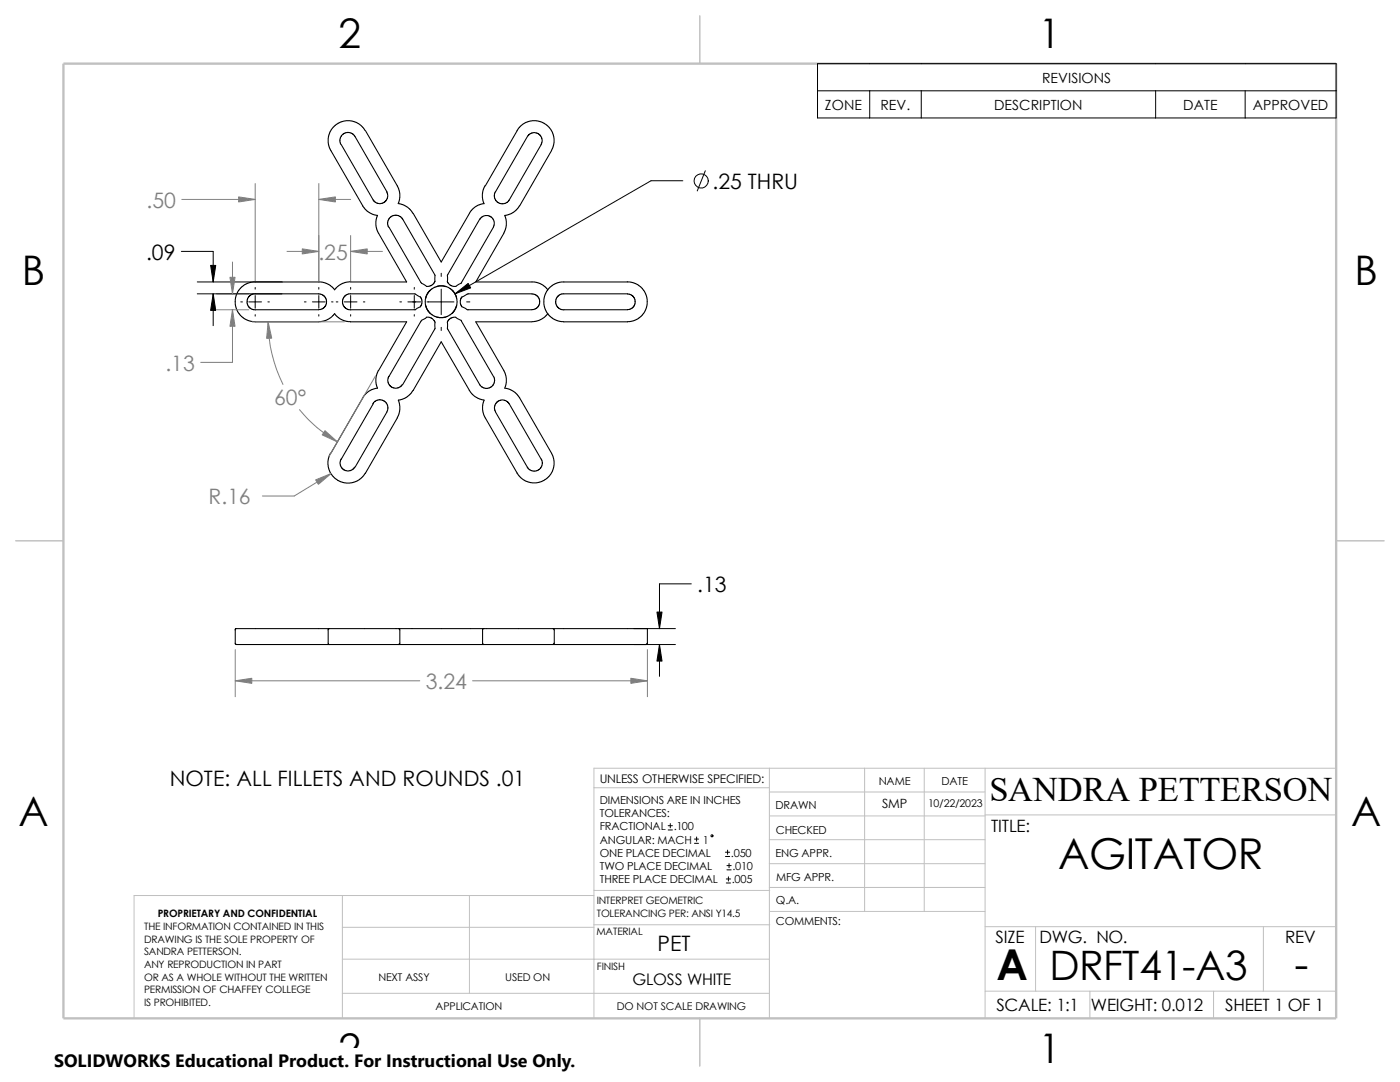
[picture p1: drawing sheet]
<svg xmlns="http://www.w3.org/2000/svg" width="279mm" height="216mm" viewBox="0 0 279 216" stroke-linecap="round" stroke-linejoin="round" font-family="sans-serif">
<g fill="none" stroke="#c0c0c0" stroke-width=".2">
<path d="M118.5 157.2h35M153.5 153.3v49.9M153.5 158h43.1M172.6 153.3v28.6M184.4 153.3v28.6M196.6 153.3v49.9M266.7 153.3h-148.2v49.9M68.3 178.7v24.5M93.7 178.7v19.5M118.5 178.7h-91.7v24.5M118.5 177.7h35.1M153.5 167.6h43.1"/>
<path d="M153.5 162.8h43.1M153.5 172.3h43.1M153.5 177.1h43.1M196.6 162.6h70.1M68.3 198.2h85.2M68.3 191.4h85.2M68.3 185h50.2M118.5 184.5h35.1M153.6 181.9h43M196.6 197.8h70.1M196.6 184.9h70.1M206.7 184.9v12.9"/>
<path d="M217.5 197.8v5.4M242.2 197.8v5.4M252.1 184.9v12.9"/>
</g>
<path d="M139.7 3.1v9.6M3.1 107.9h9.6M266.7 107.9h9.5M139.7 203.2v9.5" fill="none" stroke="#c0c0c0" stroke-width=".21"/>
<path d="M12.7 12.7h254v190.5h-254z" fill="none" stroke="#c0c0c0" stroke-width=".47"/>
<g fill="none" stroke="#000" stroke-width=".21">
<path d="M68 28.8l-.2-.6 .1-.7 .2-.4 .5-.5 .7-.2 .5 .1 .6 .2 .3 .4 6.5 11.2M68.1 28.9l6.4 11.1 .9 .6h.5l.7-.2 .4-.4 .3-.5 .1-.6-.2-.6M72.9 26l-.8-.9-1.1-.7-1.1-.3-1.4 .1-1.1 .4-.9 .8-.7 1.1-.3 1.1 .1 1.4 .4 1 6.4 11.1M72.9 26.1l6.6 11.5 .3 1.1v.7l-.3 1.2M96.8 37l-.3 .6-.2 1.1 .1 1.5a.26 .26 0 0 1 .2 .4 .26 .26 0 0 1-.4 .1l-1.2 .5-1.1 1-5.8 10.1-5.6-9.7M96.9 37.1l6.4-11.1 .7-.9 .8-.6 .7-.3 1.6-.1 1.5 .5 1 .8 .7 1.1 .3 1.1-.1 1.4-.4 1.1-6.4 11-1.2 1.2-.6 .4-.9 .2a.25 .25 0 0 0-.3 .2 .25 .25 0 0 0 .2 .3l.1 1.6-.2 .9-.3 .6M105.3 27.2l.3-.4 .6-.3h.6l.6 .2 .5 .4 .3 .5v.6l-.2 .6-6.4 11.2-.8 .6h-1.1l-.6-.4-.4-.6v-1.1l6.5-11.2M50.9 56.2l-1.1 .2-1.2 .6-.9 .9-.6 1.2-.2 1.1 .3 1.4 .5 1 1.1 1 1 .5 1.1 .1h12.7M50.9 56.3h13.2l1.6 .5 1.1 1M70 56.2l-1.1 .1-.8 .4-1.1 .8-.2 .3M72.3 41.1l.6 .6 .7 .7 .7 .4 1.1 .2M75.3 43l-.3 1.1v.9l.3 1 5.9 10.3h-11.2"/>
<path d="M77.6 45.3l-.3-.6 .1-.7 .2-.4 .5-.5 .8-.2 .4 .1 .6 .2 .4 .4 6.4 11.2 .1 1.4M77.6 45.3l6.5 11.2 1 .6 .4 .1 .8-.4 .5-.7M79.5 40.6l.8 .2 1.1 .6 1 1.2M83.9 59.3l-1.2-.7h-13.1l-.9 .6-.4 1 .2 .6 .5 .7 1 .3M83.9 59.2l.3 .7-.1 .9-.2 .4-1 .6h-12.9M85 59.3v.2M85.9 57.9l-.8 1-.3 1.3 .2 1.1 .7 1.1M87.3 57.1l1.1-.1 1.4 .5 .8 .8 .5 1.2M87.4 57.1l-.3 .1M89 57.2l-1.4-.1-1.1 .3-.9 .8-.6 1M90.2 57.9l.8 1.1 .2 1.1-.2 1.4-.8 1.1M95.7 43.8l-6.4 11.1v1.4l.7 .7 1 .1 1-.6 6.5-11.2 .1-1.2-.3-.5-.4-.4-.5-.2-.8 .1-.5 .2-.3 .5"/>
<path d="M100.5 46.6l-5.5 9.7h11.7l1.5 .5 1.1 1M125.2 56.2l1.4 .3 1.2 .7 .8 .9 .6 1.6-.1 1.3-.5 1.3-1 1.2-1.3 .6-1.1 .1h-13.2l-1.1-.3-1-.7-.8-.9-.4-1-.2-1.6 .6-1.6 1.1-1.1 1.2-.6 .6-.1h13.2M50.9 61.8h12.7l.6-.1 .6-.4 .4-1.1-.1-.6-.5-.6-1-.4h-13.1l-.9 .6-.3 1 .1 .6 .5 .7 1 .3M66.8 62.6l1.1 1 1.5 .6h11.8l-5.8 9.8-.4 1.4 .1 1.2 .3 .9M66.8 62.6l-.7 .7-1 .6-1.5 .3M75.3 77.4l-1.6 .6-1.1 1.1-6.6 11.3M85 61l.5 1.1 .8 .8 1.3 .5 1.1-.1M85.1 63.3l.9 .1 .7 .6 .1 .3v1.2l-6.4 11.2M85.1 63.3l-1 .6-6.6 11.5v1l.2 .5 .5 .4 .6 .2 .6-.1 .6-.3 .3-.4M85.7 62.4l.2 .2M89 63.3h-.3M89.5 63.9l.4-.4 .7-.2h.3l1.1 .6 6.6 11.5v1l-.2 .4-.5 .5-.7 .2h-.5l-.6-.3-.4-.4-6.4-11.3v-1.3z"/>
<path d="M91.1 61.2l-.6 1-.9 .8-1.1 .4-1.4-.1M91.1 61v.2M92.2 61.2l-.3-.7 .1-1.1 1.5-.8h12.7l.6 .2 .6 .4 .3 1-.3 1.1-.6 .4-.6 .1h-12.9l-1.1-.6M93.6 77.9l1.1 1.2 1.4 .6a.31 .31 0 0 1 .4 .1 .31 .31 0 0 1 0 .4l-.2 1.6 .3 1 6.6 11.6M93.7 77.9l-5.6-9.7-6.1 10.3-1.1 .9-1.4 .4 .3 1.2v.8l-.3 1-7 12.2-1.1 .9-1.3 .5h-1.4l-1.3-.5-1.3-1.2-.6-1.4v-1.6l.5-1.3M103.7 79.4l6.4 11 .4 1.1 .1 1.3-.3 1.2-.7 1-1 .8-1.1 .5-1.3 .1-1.2-.3-1-.7-.8-1M106.2 64.2h-11.2l5.8 10.2 .2 1v.9l-.2 1.2 .9 .2 .7 .4 .8 .6 .5 .7M109.3 62.6l-.7 .7-1 .6-1.4 .3M112.5 61.8h12.7l.6-.1 .6-.4 .4-1.1-.1-.6-.5-.6-1-.4h-13.1l-.9 .6-.3 1 .1 .6 .5 .7 1 .3M74.4 80.6l.4-.5 .5-.3h.6l.7 .2 .5 .4 .2 .5v1l-6.4 11.3M74.5 80.6l-6.6 11.4v.9l.3 .5 .5 .4 .6 .2 .6-.1 .5-.3 .4-.4M98.9 82.2l-.2-.7v-.5l.3-.6 .4-.4 .7-.2h.6l.8 .6 6.5 11.2"/>
<path d="M98.9 82.2l6.4 11.2 .4 .3 .6 .3h.4l.7-.2 .6-.5 .2-.4v-.6l-.2-.7M46.9 125.7v2.8l.3 .1h18.5M65.5 125.7v2.7l.2 .2M65.7 125.4h-18.7l-.1 .3M65.7 125.4h-.1l-.2 .3M79.5 128.6h17.1M79.5 125.4h17.1M79.5 128.6h-13.8M79.5 125.4h-13.8M79.5 125.4l.3 .3v2.7l-.3 .2M96.6 128.6h13.8M96.6 125.4h13.8"/>
<path d="M96.6 125.4l-.3 .1v.2v2.8l.3 .1M110.4 125.4h18.8v3l-.3 .2h-18.5M110.4 125.4l.2 .3v2.7l-.2 .2"/>
</g>
<g fill="none" stroke="#000" stroke-width=".2">
<path d="M163.2 12.7h103.5v10.8h-103.5zM163.2 18.1h103.5M173.6 18.1v5.4M183.9 18.1v5.4M230.6 18.1v5.4M248.5 18.1v5.4M136.3 36.1h-6.4l-39.1 22.5M140.8 34.1l-1.7 4M36.2 50.2h6.3v6.1M39.4 56.3h16.9M39.4 58.6h16.9M42.5 58.6v6.4"/>
<path d="M50.9 57.4v.3M50.9 59v2.5M63.6 57.4v.3M63.6 59v2.5M70 57.4v.3M70 59v2.5M82.7 57.4v.3M82.7 59v2.5M88.1 54.5v.7M88.1 57.7v5.1M48 60.2h.4M49.7 60.2h2.5"/>
<path d="M50.9 62.8v.3M53.5 60.2h.3M60.7 60.2h.4M62.4 60.2h2.5M63.6 62.8v.3M66.2 60.2h.3M67.1 60.2h.3M68.7 60.2h2.5M70 62.8v.3M72.5 60.2h.3M79.8 60.2h.3M81.4 60.2h2.5"/>
<path d="M82.7 62.8v.3M85.2 60.2h5.4M88.1 65.3v.7M93.1 60.2h.7M138 116.5h-6.4v8.9M126.5 128.6h8.3M126.5 125.4h8.3M131.6 128.6v6.4M133.3 165.6h.9M133.3 164.8h.9M133.8 164.3v.9M138.6 168.3h.8"/>
<path d="M138.6 167.4h.8M139 167v.9M144.8 170.9h.8M144.8 170.1h.8M144.9 176.2h.9M144.9 175.4h.9M145.1 173.6h.8M145.1 172.7h.8M145.2 169.6v.9M145.4 175v.8M145.5 172.3v.8"/>
<circle cx="139.9" cy="36.1" r="1.41"/>
<circle cx="142.1" cy="166.8" r=".2"/>
</g>
<g fill="none" stroke="#808080" stroke-width=".2">
<path d="M36.3 39.8h14.6M50.9 36.6v19.5M63.6 39.8h6.4M63.6 36.6v19.5M43.2 58.6h6.5M46.4 52.3v6.3M57.3 50.2h6.3M70 50.2h6.3M70 47v9.1M43.2 61.8h6.5M46.4 61.8v10.5h-6.4M50.3 64.2h18.4"/>
<path d="M53.5 64.2a28.4 28.4 0 0 0 3 12.5M74.9 75l-9.2 15.9M59.8 81.7a26.9 26.9 0 0 0 7.6 6.5M66.1 94.5l-7.4 4.5h-6.3M46.9 129.6v9.4M46.9 135.8h36.9M94.3 135.8h34.9M129.2 129.6v9.4"/>
</g>
<g fill="#808080" stroke="#808080" stroke-width=".2">
<path d="M70 50.2l3.3-.5v1z"/>
<path d="M45.9 55.3h1l-.5 3.3z"/>
<path d="M47.6 39.3l3.3 .5-3.3 .5z"/>
<path d="M63.6 39.8l3.3-.5v1z"/>
<path d="M64.9 85.9l2.5 2.3-3.1-1.4z"/>
<path d="M53.5 64.2l.7 3.3h-1z"/>
<path d="M46.4 61.8l.5 3.3h-1z"/>
<path d="M60.3 49.7l3.3 .5-3.3 .5z"/>
<path d="M63 95.8l3.1-1.3-2.6 2.1z"/>
<path d="M125.9 135.3l3.3 .5-3.3 .6z"/>
<path d="M46.9 135.8l3.3-.5v1.1z"/>
</g>
<path d="M42 53h1.1l-.6 3.3zM42.5 58.6l.6 3.3h-1.1zM90.8 58.6l2.6-2 .5 .8zM131.6 128.6l.5 3.3h-1zM131.1 122.1h1l-.5 3.3z" fill="#000" stroke="#000" stroke-width=".2"/>
<path d="M10.8 209.2h104.1v6.7h-104.1z" fill="#fff"/>
<g font-size="8.5">
<text x="211.2" y="173.5">AGITATOR</text>
<text x="198.8" y="195.5">A</text>
<text x="258.4" y="195.3">-</text>
</g>
<g font-size="8.1">
<text x="67.6" y="9.7">2</text>
<text x="207.3" y="9.7">1</text>
<text x="4.4" y="56.9">B</text>
<text x="270.3" y="56.9">B</text>
<text x="3.7" y="164.9">A</text>
<text x="269.7" y="164.9">A</text>
<text x="209.5" y="195.5">DRFT41-A3</text>
<text x="67.6" y="212.1">2</text>
<text x="207.3" y="212.1">1</text>
</g>
<text font-size="6.9" x="197.5" y="159.8">SANDRA PETTERSON</text>
<g font-size="4.2" fill="#808080">
<text x="29.2" y="41.5">.50</text>
<text x="63.5" y="51.9">.25</text>
<text x="33" y="74">.13</text>
<text x="54.7" y="80.9">60°</text>
<text x="41.6" y="100.6">R.16</text>
<text x="85" y="137.5">3.24</text>
</g>
<g font-size="4.2">
<text x="142.2" y="37.7">.25 THRU</text>
<text x="29.2" y="51.9">.09</text>
<text x="139.1" y="118.2">.13</text>
<text x="33.9" y="156.8">NOTE: ALL FILLETS AND ROUNDS .01</text>
<text x="131.2" y="189.8">PET</text>
</g>
<text font-size="3.6" x="10.8" y="213">SOLIDWORKS Educational Product. For Instructional Use Only.</text>
<g font-size="3.4">
<text x="197.8" y="166">TITLE:</text>
<text x="198.7" y="188.1">SIZE</text>
<text x="207.5" y="188.1">DWG. NO.</text>
<text x="256.5" y="188.2">REV</text>
<text x="198.8" y="201.7">SCALE: 1:1</text>
<text x="217.7" y="201.8">WEIGHT: 0.012</text>
<text x="244.5" y="201.7">SHEET 1 OF 1</text>
</g>
<text font-size="3.2" x="126.2" y="196.6">GLOSS WHITE</text>
<g font-size="2.8">
<text x="208" y="16.5">REVISIONS</text>
<text x="164.6" y="21.9">ZONE</text>
<text x="175.7" y="21.9">REV.</text>
<text x="198.4" y="21.9">DESCRIPTION</text>
<text x="236.1" y="21.9">DATE</text>
<text x="250" y="21.9">APPROVED</text>
</g>
<text font-size="2.5" x="176.1" y="161.3">SMP</text>
<text font-size="2.4" x="119.7" y="156.2">UNLESS OTHERWISE SPECIFIED:</text>
<g font-size="2.2">
<text x="119.7" y="160.4">DIMENSIONS ARE IN INCHES</text>
<text x="154.8" y="161.5">DRAWN</text>
<text x="175.4" y="156.7">NAME</text>
<text x="187.9" y="156.7">DATE</text>
<text x="119.7" y="163">TOLERANCES:</text>
<text x="119.7" y="165.7">FRACTIONAL</text>
<text x="134.5" y="165.7">.100</text>
<text x="154.8" y="166.3">CHECKED</text>
<text x="119.7" y="173.6">TWO PLACE DECIMAL</text>
<text x="119.7" y="168.3">ANGULAR: MACH</text>
<text x="119.7" y="170.9">ONE PLACE DECIMAL</text>
<text x="140.3" y="168.3">1</text>
<text x="145.9" y="170.9">.050</text>
<text x="146.2" y="173.6">.010</text>
<text x="154.8" y="171">ENG APPR.</text>
<text x="119.7" y="176.3">THREE PLACE DECIMAL</text>
<text x="146" y="176.3">.005</text>
<text x="154.9" y="175.7">MFG APPR.</text>
<text x="154.9" y="184.7">COMMENTS:</text>
<text x="154.9" y="180.5">Q.A.</text>
</g>
<g font-size="2.1">
<text x="185.3" y="161">10/22/2023</text>
<text x="75.5" y="195.7">NEXT ASSY</text>
<text x="100.8" y="195.7">USED ON</text>
<text x="86.9" y="201.5">APPLICATION</text>
<text x="123.1" y="201.6">DO NOT SCALE DRAWING</text>
</g>
<g font-size="2">
<text x="28.7" y="185.6">THE INFORMATION CONTAINED IN THIS</text>
<text x="31.5" y="183">PROPRIETARY AND CONFIDENTIAL</text>
<text x="119.1" y="182.9">TOLERANCING PER: ANSI Y14.5</text>
<text x="119.1" y="180.4">INTERPRET GEOMETRIC</text>
<text x="28.7" y="188.1">DRAWING IS THE SOLE PROPERTY OF</text>
<text x="28.7" y="190.6">SANDRA PETTERSON.</text>
<text x="119" y="186.6">MATERIAL</text>
<text x="28.7" y="193.2">ANY REPRODUCTION IN PART</text>
<text x="28.7" y="195.7">OR AS A WHOLE WITHOUT THE WRITTEN</text>
<text x="119.1" y="193.5">FINISH</text>
<text x="28.7" y="200.7">IS PROHIBITED.</text>
<text x="28.7" y="198.2">PERMISSION OF CHAFFEY COLLEGE</text>
</g>
</svg>
